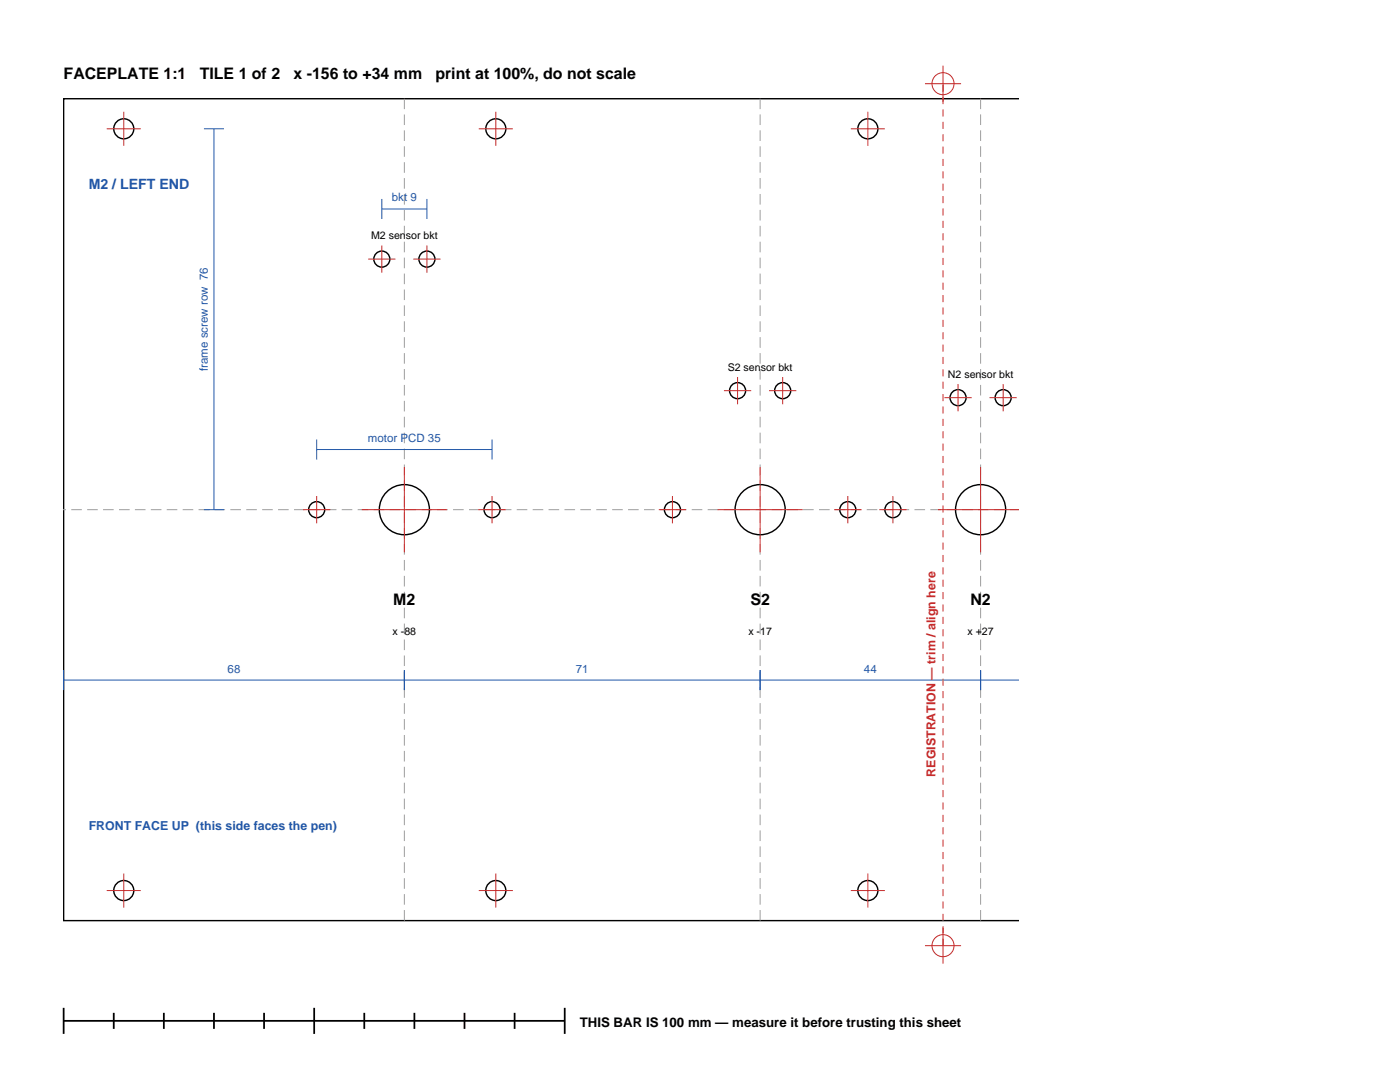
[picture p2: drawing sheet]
<svg xmlns="http://www.w3.org/2000/svg" width="279mm" height="216mm" viewBox="0 0 279 216" stroke-linecap="round" stroke-linejoin="round" font-family="sans-serif">
<g fill="none" stroke="#000" stroke-width=".28">
<path d="M203.2 19.7h-190.5v164h190.5"/>
<circle cx="24.7" cy="25.7" r="2"/>
<circle cx="98.9" cy="25.7" r="2"/>
<circle cx="173.2" cy="25.7" r="2"/>
<circle cx="76.2" cy="51.7" r="1.6"/>
<circle cx="85.2" cy="51.7" r="1.6"/>
<circle cx="147.2" cy="78" r="1.6"/>
<circle cx="156.2" cy="78" r="1.6"/>
<circle cx="191.2" cy="79.4" r="1.6"/>
<circle cx="200.2" cy="79.4" r="1.6"/>
<circle cx="63.2" cy="101.7" r="1.6"/>
<circle cx="80.7" cy="101.7" r="5"/>
<circle cx="98.2" cy="101.7" r="1.6"/>
<circle cx="134.2" cy="101.7" r="1.6"/>
<circle cx="151.7" cy="101.7" r="5"/>
<circle cx="169.2" cy="101.7" r="1.6"/>
<circle cx="178.2" cy="101.7" r="1.6"/>
<circle cx="195.7" cy="101.7" r="5"/>
<circle cx="24.7" cy="177.7" r="2"/>
<circle cx="98.9" cy="177.7" r="2"/>
<circle cx="173.2" cy="177.7" r="2"/>
</g>
<path d="M12.6 101.7h190.6M80.7 183.7v-164M151.7 183.7v-164M195.7 183.7v-164" fill="none" stroke="#9e9e9e" stroke-width=".2" stroke-dasharray="2.1 1.1" stroke-linecap="butt"/>
<g fill="none" stroke="#c72929" stroke-width=".2">
<path d="M184.6 16.7h7.2M188.2 13.1v7.2M21.3 25.7h6.8M24.7 22.3v6.8M95.6 25.7h6.8M99 22.3v6.8M169.8 25.7h6.8M173.2 22.3v6.8M73.5 51.7h5.4M76.2 49v5.4M82.5 51.7h5.4M85.2 49v5.4"/>
<path d="M144.5 77.9h5.4M147.2 75.2v5.5M153.5 77.9h5.4M156.2 75.2v5.5M188.5 79.3h5.4M191.2 76.6v5.5M197.5 79.3h5.4M200.2 76.6v5.5M63.2 99v5.4M80.7 93.2v17M98.2 99v5.4M134.2 99v5.4"/>
<path d="M151.7 93.2v17M169.2 99v5.4M178.2 99v5.4M195.7 93.2v17M60.5 101.7h5.4M72.2 101.7h17M95.5 101.7h5.4M131.5 101.7h5.4M143.2 101.7h17M166.5 101.7h5.4M175.5 101.7h5.4M187.2 101.7h16"/>
<path d="M21.3 177.7h6.8M24.7 174.3v6.8M95.6 177.7h6.8M99 174.3v6.8M169.8 177.7h6.8M173.2 174.3v6.8M184.6 188.7h7.2M188.2 185.1v7.2"/>
<circle cx="188.2" cy="16.7" r="2.2"/>
<circle cx="188.2" cy="188.7" r="2.2"/>
</g>
<g fill="none" stroke="#2157a8" stroke-width=".2">
<path d="M40.7 25.7h4M42.7 25.7v76M76.2 39.7v4M85.2 39.7v4M76.2 41.7h9M63.2 89.7h35M63.2 87.7v4M98.2 87.7v4M40.7 101.7h4M12.7 135.7h190.5M12.7 133.7v4M80.7 133.7v4"/>
<path d="M151.7 133.7v4M195.7 133.7v4"/>
</g>
<path d="M188.2 188.7v-172" fill="none" stroke="#c72929" stroke-width=".2" stroke-dasharray="1.4 1.1" stroke-linecap="butt"/>
<path d="M12.7 203.7h100M12.7 201.1v5.2M22.7 202.1v3.2M32.7 202.1v3.2M42.7 202.1v3.2M52.7 202.1v3.2M62.7 201.1v5.2M72.7 202.1v3.2M82.7 202.1v3.2M92.7 202.1v3.2M102.7 202.1v3.2M112.7 201.1v5.2" fill="none" stroke="#000" stroke-width=".35"/>
<g font-size="3.2">
<text x="12.7" y="15.7">FACEPLATE 1:1</text>
<text x="39.9" y="15.7">TILE 1 of 2</text>
<text x="58.6" y="15.7">x -156 to +34 mm</text>
<text x="86.9" y="15.7">print at 100%, do not scale</text>
<text x="78.5" y="120.7">M2</text>
<text x="149.8" y="120.7">S2</text>
<text x="193.7" y="120.7">N2</text>
</g>
<text font-size="2.8" fill="#2157a8" x="17.7" y="37.7">M2 / LEFT END</text>
<text font-size="2.6" x="115.7" y="205">THIS BAR IS 100 mm — measure it before trusting this sheet</text>
<text font-size="2.5" fill="#c72929" x="186.7" y="154.9" transform="rotate(-90 186.7 154.9)">REGISTRATION — trim / align here</text>
<text font-size="2.5" fill="#2157a8" x="17.7" y="165.7">FRONT FACE UP (this side faces the pen)</text>
<g font-size="2.3" fill="#2157a8">
<text x="78.2" y="40.2">bkt 9</text>
<text x="41.5" y="74" transform="rotate(-90 41.5 74)">frame screw row 76</text>
<text x="73.4" y="88.2">motor PCD 35</text>
<text x="45.4" y="134.2">68</text>
<text x="114.9" y="134.2">71</text>
<text x="172.4" y="134.2">44</text>
</g>
<g font-size="2.1">
<text x="74.1" y="47.7">M2 sensor bkt</text>
<text x="145.2" y="73.9">S2 sensor bkt</text>
<text x="189.2" y="75.4">N2 sensor bkt</text>
<text x="78.3" y="126.7">x -88</text>
<text x="149.3" y="126.7">x -17</text>
<text x="193.1" y="126.7">x +27</text>
</g>
</svg>
